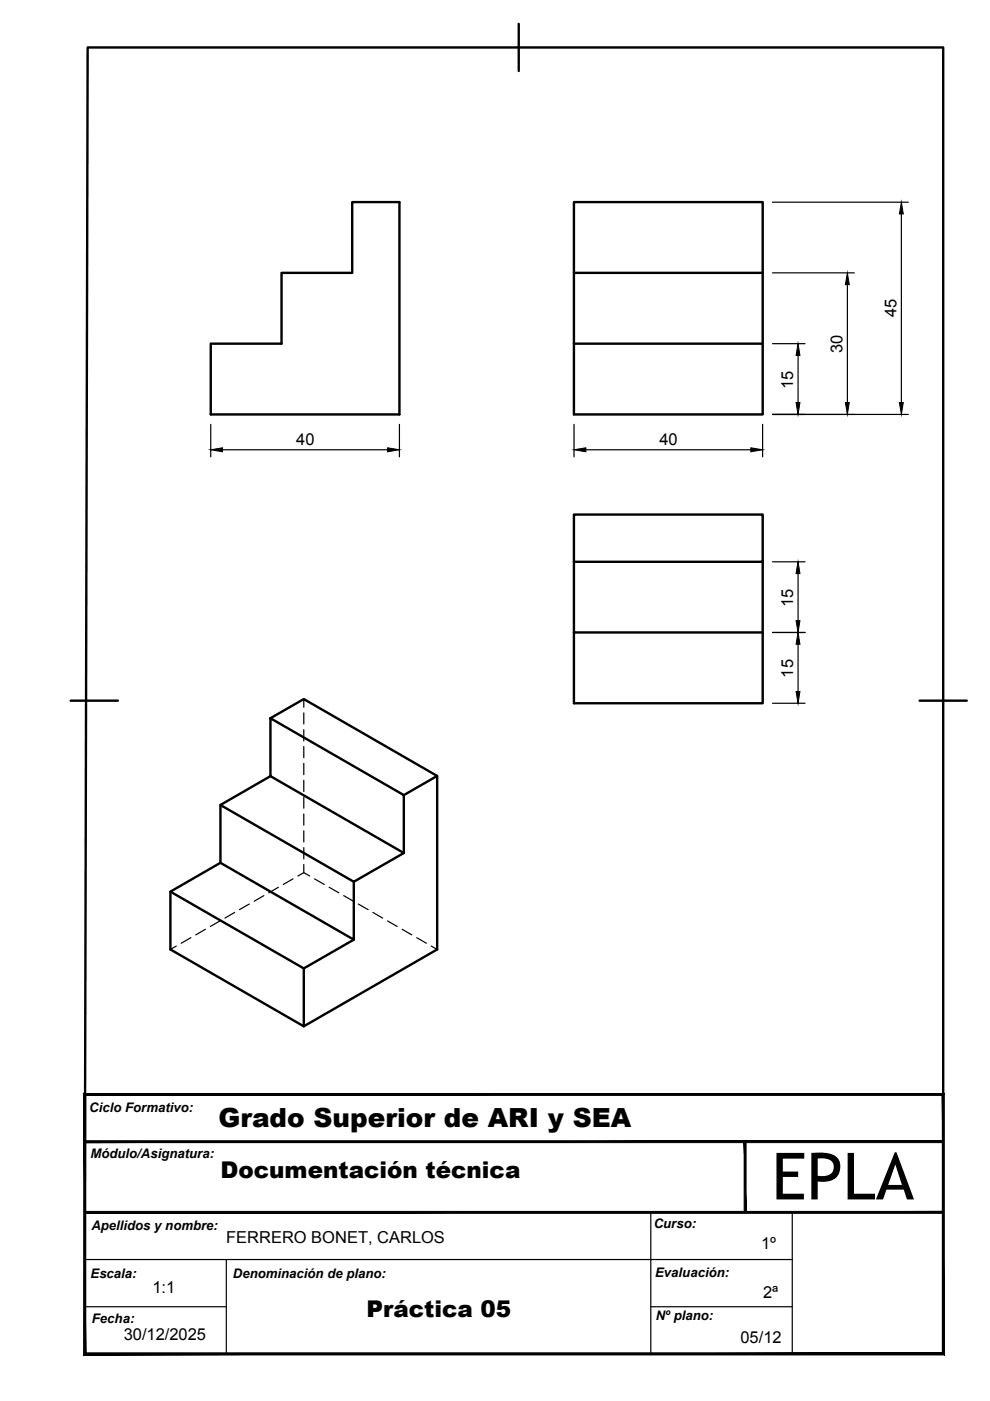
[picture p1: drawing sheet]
<svg xmlns="http://www.w3.org/2000/svg" width="210mm" height="297mm" viewBox="0 0 210 297" stroke-linecap="round" stroke-linejoin="round" font-family="sans-serif">
<g fill="none" stroke="#000" stroke-width=".51">
<path d="M110 5.1v10M74.7 42.8h10v45.1h-40v-15h15v-15h15zM121.7 42.8h40v15.1h-40zM121.7 57.9v30h40v-15h-40M161.7 57.9v15M121.7 119.1v-10h40v10h-40v15h40v-15M121.7 134.1v15h40v-15M15 148.6h10M57.3 152.3l28.3 16.3v12.3l-28.3-16.3zM57.3 152.3l7.1-4.1 28.3 16.3-7.1 4.1M195 148.6h10M57.3 164.6l-10.6 6.1 28.3 16.3 10.6-6.1"/>
<path d="M92.7 164.5v36.8l-28.3 16.3-28.3-16.3v-12.3l10.6-6.1v-12.2M36.1 189l28.3 16.3M46.7 182.9l28.3 16.3v-12.2M75 199.2l-10.6 6.1v12.3M17.9 287l.7-276.9h181.4v276.9h-181.4"/>
</g>
<g fill="none" stroke="#000" stroke-width=".25">
<path d="M163.8 57.9h17.3M163.8 42.9h28.8M191.1 45.4v40M163.8 72.9h6.9M169.2 75.4v10M179.7 60.4v25M44.7 90v6.9M47.2 95.4h35M84.7 90v6.9M121.7 90v6.9M124.2 95.4h35M161.7 90v6.9"/>
<path d="M163.8 87.9h28.8M163.8 119.1h6.9M163.8 134.1h6.9M169.2 121.6v10M169.2 136.6v10M64.4 148.2v1.8M64.4 151.1v2.4M64.4 154.7v2.4M64.4 158.3v2.4M163.8 149.1h6.9M64.4 161.8v2.4M64.4 165.4v2.4"/>
<path d="M64.4 169v2.4M64.4 172.6v2.3M64.4 176.1v2.4M64.4 179.7v2.4M40.5 198.8l-2.1 1.2M43.6 197l-2.1 1.2M46.7 195.2l-2.1 1.2M49.8 193.4l-2.1 1.3M52.9 191.7l-2.1 1.2M55.9 189.9l-2 1.2M59 188.1l-2 1.2M62.1 186.3l-2 1.2"/>
<path d="M64.4 185l-1.2 .7M64.4 183.3v1.7M64.4 185l1.3 .7M66.7 186.3l2 1.2M69.8 188.1l2 1.2M72.9 189.9l2 1.2M76 191.7l2 1.2M79.1 193.4l2 1.3M82.2 195.2l2 1.2M85.3 197l2 1.2M88.3 198.8l2.1 1.2M37.4 200.6l-1.3 .7"/>
<path d="M91.4 200.6l1.3 .7M138 257.1v29.9M168 257.1v29.9M18 277.1h30M18 267h150M48 267v20M138 277.1h30"/>
</g>
<g fill="#000" stroke="#000" stroke-width=".21">
<path d="M191.1 42.9l.4 2.5h-.8zM169.2 72.9l.4 2.5h-.8zM179.7 57.9l.4 2.5h-.9zM44.7 95.4l2.5-.5v.9zM82.2 94.9l2.5 .5-2.5 .4zM121.7 95.4l2.5-.5v.9zM159.2 94.9l2.5 .5-2.5 .4zM168.8 85.4h.8l-.4 2.5zM179.2 85.4h.9l-.4 2.5zM190.7 85.4h.8l-.4 2.5zM168.8 131.6h.8l-.4 2.5zM169.2 119.1l.4 2.5h-.8z"/>
<path d="M169.2 134.1l.4 2.5h-.8zM168.8 146.6h.8l-.4 2.5z"/>
<path d="M17.8 231.8l.4 .4 182-.4zM18.2 232.2l182-.4-.4 .4zM200.2 231.8l-.4 .4 .4 55.1zM199.8 232.2l.4 55.1-.4-.4zM17.8 287.3h182.4l-.4-.4zM17.8 287.3l.4-.4h181.6zM17.8 231.8v55.5l.4-.4zM17.8 231.8l.4 .4v54.7z"/>
<path d="M157.8 242l.4 15.1v-15.1zM157.8 242l.4 15.1h-.4z"/>
<path d="M18 257.2h182v-.4zM18 256.8h182l-182 .4z"/>
<path d="M18 242.3h182v-.4zM18 241.9h182l-182 .4z"/>
</g>
<text font-size="13.8" x="163.6" y="254.3">EPLA</text>
<text font-size="5.6" x="46.3" y="238.9">Grado Superior de ARI y SEA</text>
<g font-size="4.9">
<text x="46.8" y="249.8">Documentación técnica</text>
<text x="77.7" y="279.3">Práctica 05</text>
</g>
<g font-size="3.5">
<text x="190.1" y="67.3" transform="rotate(-90 190.1 67.3)">45</text>
<text x="178.6" y="74.8" transform="rotate(-90 178.6 74.8)">30</text>
<text x="168.1" y="82.4" transform="rotate(-90 168.1 82.4)">15</text>
<text x="62.8" y="94.3">40</text>
<text x="139.8" y="94.3">40</text>
<text x="168.1" y="128.7" transform="rotate(-90 168.1 128.7)">15</text>
<text x="168.1" y="143.7" transform="rotate(-90 168.1 143.7)">15</text>
<text x="48" y="263.6">FERRERO BONET, CARLOS</text>
<text x="161.4" y="264.8">1º</text>
<text x="32.3" y="274.2">1:1</text>
<text x="161.8" y="275.2">2ª</text>
<text x="26.2" y="284.1">30/12/2025</text>
<text x="157" y="284.8">05/12</text>
</g>
<g font-size="2.8">
<text x="18.9" y="235.7">Ciclo Formativo:</text>
<text x="19.2" y="245.5">Módulo/Asignatura:</text>
<text x="19.4" y="260.7">Apellidos y nombre:</text>
<text x="138.6" y="260.4">Curso:</text>
<text x="19.2" y="270.9">Escala:</text>
<text x="49.4" y="270.9">Denominación de plano:</text>
<text x="138.9" y="270.7">Evaluación:</text>
<text x="19.5" y="280.6">Fecha:</text>
<text x="139" y="279.9">Nº plano:</text>
</g>
</svg>
